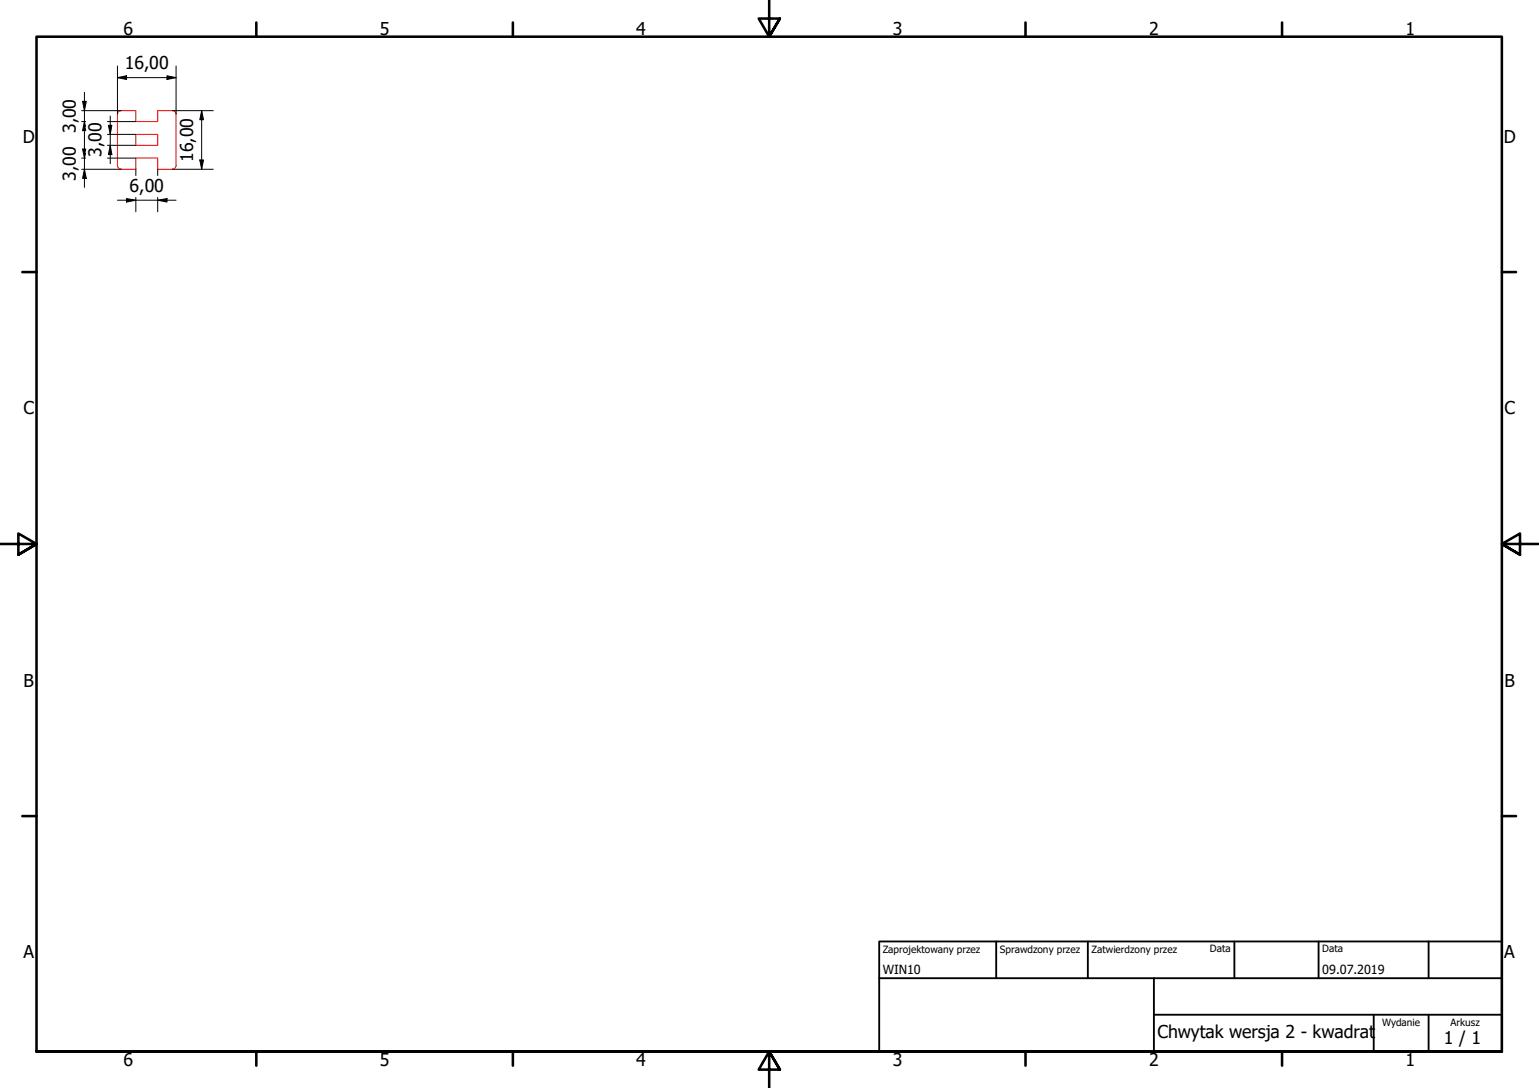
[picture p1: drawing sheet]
<svg xmlns="http://www.w3.org/2000/svg" width="420mm" height="297mm" viewBox="0 0 420 297" stroke-linecap="round" stroke-linejoin="round" font-family="sans-serif">
<!-- layer: Widoczne (ISO) -->
<path d="M33.1 30.2a.99 .99 0 0 0-1 1v14a.98 .98 0 0 0 1 1M33.1 30.2h4v3h6v-3h4M37.1 36.7h6v3h-6zM47.1 30.2a.98 .98 0 0 1 1 1v14a.99 .99 0 0 1-1 1M33.1 46.2h4v-3h6v3h4" fill="none" stroke="#f00" stroke-width=".27"/>
<!-- layer: Obramowanie (ISO) -->
<g fill="none" stroke="#000" stroke-width=".7">
<path d="M70 6.1v3.9M140 6.1v3.9M210 0v10l-2.9-4.9h5.8l-2.9 4.9 2.9-4.9M280 6.1v3.9M350 6.1v3.9M6.1 74.3h3.9M410 74.3h3.9M0 148.5h10l-5-2.8v5.7l5-2.9-5 2.9M420 148.5h-10l5-2.8v5.7l-5-2.9 5 2.9M6.1 222.8h3.9M410 222.8h3.9M10 287.1v-277.1h400v277.1h-400h400"/>
<path d="M70 287.1v3.8M140 287.1v3.8M212.9 292l-2.9-4.9 2.9 4.9h-5.8l2.9-4.9v9.9M280 287.1v3.8M350 287.1v3.8"/>
</g>
<path d="M240 257h170v30.1h-170zM272 257v10.1M297 257v10.1M337 257v10.1M360 257v10.1M390 257v10.1M240 267.1h170M315 277h95M315 267.1v20M375 277v10.1M390 277v10.1" fill="none" stroke="#000" stroke-width=".51"/>
<!-- layer: Wymiar (ISO) -->
<g fill="none" stroke="#000" stroke-width=".27">
<path d="M32.1 18v13.2M48.1 18v13.2M22.3 30.2h10.8M22.3 33.2h1.1M22.5 27.7h1.1l-.5 2.5zM23.1 25.2v26M23.4 34.5l-.3-1.3-.6 2.5h.9M29.3 33.2h7.8M29.3 36.7h7.8M29.3 39.7h7.8M29.6 34.2h.9l-.4 2.5zM30.1 39.7l.4 2.5h-.9z"/>
<path d="M30.1 31.7v13M32.1 21.2l2.4-.5v1zM32.1 21.2h16M45.6 20.7l2.5 .5-2.5 .5zM47.1 30.2h11.1M55.1 30.2l.5 2.5h-1.1zM55.1 30.2v16M22.3 46.2h10.8M22.3 43.2h1.1M23.1 46.2l.5 2.5h-1.1zM23.4 40.7h-.9l.6 2.5 .3-1.4M29.3 43.2h7.8"/>
<path d="M32.1 54.7h16M34.5 54.2l2.6 .5-2.6 .5zM37.1 46.2v1.7M37.1 53.9v3.9M43.1 54.7l2.5-.5v1zM43.1 46.2v1.7M43.1 53.9v3.9M47.1 46.2h11.1M54.5 43.7h1.1l-.5 2.5z"/>
</g>
<g fill="#000">
<path d="M22.5 27.7h1.1l-.5 2.5z" fill-rule="evenodd"/>
<path d="M23.1 33.2l.5 2.5h-1.1z" fill-rule="evenodd"/>
<path d="M29.6 34.2h.9l-.4 2.5z" fill-rule="evenodd"/>
<path d="M32.1 21.2l2.4-.5v1z" fill-rule="evenodd"/>
<path d="M45.6 20.7l2.5 .5-2.5 .5z" fill-rule="evenodd"/>
<path d="M55.1 30.2l.5 2.5h-1.1z" fill-rule="evenodd"/>
<path d="M22.5 40.7h1.1l-.5 2.5z" fill-rule="evenodd"/>
<path d="M23.1 46.2l.5 2.5h-1.1z" fill-rule="evenodd"/>
<path d="M30.1 39.7l.4 2.5h-.9z" fill-rule="evenodd"/>
<path d="M34.5 54.2l2.6 .5-2.6 .5z" fill-rule="evenodd"/>
<path d="M43.1 54.7l2.5-.5v1z" fill-rule="evenodd"/>
<path d="M54.5 43.7h1.1l-.5 2.5z" fill-rule="evenodd"/>
</g>
<g font-size="4.8">
<text x="33.7" y="9.6">6</text>
<text x="103.7" y="9.6">5</text>
<text x="173.7" y="9.6">4</text>
<text x="243.7" y="9.6">3</text>
<text x="313.7" y="9.6">2</text>
<text x="383.7" y="9.6">1</text>
<text x="34.1" y="18.8">16,00</text>
<text x="6.2" y="38.9">D</text>
<text x="20.7" y="36.4" transform="rotate(-90 20.7 36.4)">3,00</text>
<text x="410.5" y="38.9">D</text>
<text x="27.7" y="42.8" transform="rotate(-90 27.7 42.8)">3,00</text>
<text x="52.7" y="44.2" transform="rotate(-90 52.7 44.2)">16,00</text>
<text x="20.7" y="49.3" transform="rotate(-90 20.7 49.3)">3,00</text>
<text x="35.4" y="52.3">6,00</text>
<text x="6.4" y="113.1">C</text>
<text x="410.7" y="113.1">C</text>
<text x="6.4" y="187.4">B</text>
<text x="410.7" y="187.4">B</text>
<text x="6.4" y="261.7">A</text>
<text x="410.7" y="261.7">A</text>
<text x="316" y="283.4">Chwytak wersja 2 - kwadrat</text>
<text x="394.2" y="285">1 / 1</text>
<text x="33.7" y="290.9">6</text>
<text x="103.7" y="290.9">5</text>
<text x="173.7" y="290.9">4</text>
<text x="243.7" y="290.9">3</text>
<text x="313.7" y="290.9">2</text>
<text x="383.7" y="290.9">1</text>
</g>
<g font-size="3.4">
<text x="241" y="266">WIN10</text>
<text x="361" y="266">09.07.2019</text>
</g>
<g font-size="2.7">
<text x="241" y="260.1">Zaprojektowany przez</text>
<text x="273" y="260.1">Sprawdzony przez</text>
<text x="298" y="260.1">Zatwierdzony przez</text>
<text x="330.3" y="260">Data</text>
<text x="361" y="260">Data</text>
<text x="377.3" y="280.1">Wydanie</text>
<text x="396" y="280.1">Arkusz</text>
</g>
</svg>
